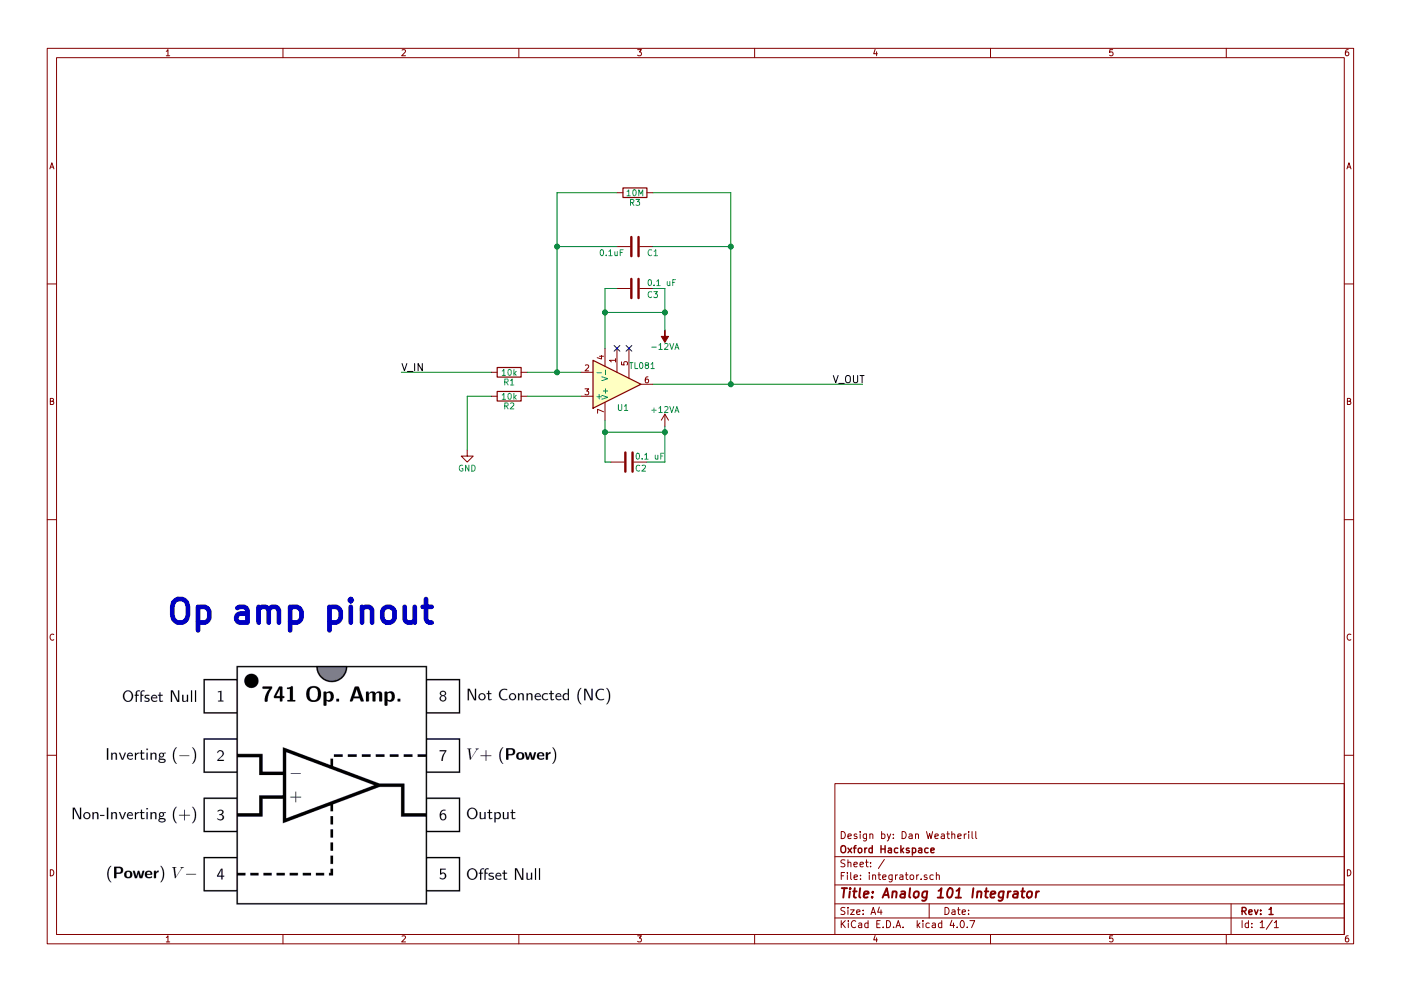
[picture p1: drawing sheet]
EESchema Schematic File Version 2
LIBS:power
LIBS:device
LIBS:transistors
LIBS:conn
LIBS:linear
LIBS:regul
LIBS:74xx
LIBS:cmos4000
LIBS:adc-dac
LIBS:memory
LIBS:xilinx
LIBS:microcontrollers
LIBS:dsp
LIBS:microchip
LIBS:analog_switches
LIBS:motorola
LIBS:texas
LIBS:intel
LIBS:audio
LIBS:interface
LIBS:digital-audio
LIBS:philips
LIBS:display
LIBS:cypress
LIBS:siliconi
LIBS:opto
LIBS:atmel
LIBS:contrib
LIBS:valves
EELAYER 25 0
EELAYER END
$Descr A4 11693 8268
encoding utf-8
Sheet 1 1
Title "Analog 101 Integrator"
Date ""
Rev "1"
Comp "Oxford Hackspace"
Comment1 "Design by: Dan Weatherill"
Comment2 ""
Comment3 ""
Comment4 ""
$EndDescr
$Comp
L TL081 U1
U 1 1
P 5150 3200
F 0 "U1" H 5150 3400 50  0000 L CNN
F 1 "TL081" H 5250 3050 50  0000 L CNN
F 2 "" H 5200 3400 50  0000 C CNN
F 3 "" H 5150 3450 50  0000 C CNN
	1    5150 3200
	1    0    0    1   
$EndComp
$Comp
L GND #PWR1
U 1 1
P 3900 3750
F 0 "#PWR1" H 3900 3500 50  0001 C CNN
F 1 "GND" H 3900 3600 50  0000 C CNN
F 2 "" H 3900 3750 50  0000 C CNN
F 3 "" H 3900 3750 50  0000 C CNN
	1    3900 3750
	1    0    0    -1  
$EndComp
$Comp
L R R1
U 1 1
P 4250 3100
F 0 "R1" V 4330 3100 50  0000 C CNN
F 1 "10k" V 4250 3100 50  0000 C CNN
F 2 "" V 4180 3100 50  0000 C CNN
F 3 "" H 4250 3100 50  0000 C CNN
	1    4250 3100
	0    1    1    0   
$EndComp
Wire Wire Line
	4400 3100 4650 3100
Wire Wire Line
	4650 3100 4850 3100
$Comp
L C C1
U 1 1
P 5300 2050
F 0 "C1" V 5350 2150 50  0000 L CNN
F 1 "0.1uF" V 5350 1750 50  0000 L CNN
F 2 "" H 5338 1900 50  0000 C CNN
F 3 "" H 5300 2050 50  0000 C CNN
	1    5300 2050
	0    1    1    0   
$EndComp
Wire Wire Line
	4650 1600 4650 2050
Wire Wire Line
	4650 2050 4650 3100
Wire Wire Line
	4650 2050 5150 2050
Connection ~ 4650 3100
Wire Wire Line
	5450 3200 6100 3200
Wire Wire Line
	6100 3200 7200 3200
Wire Wire Line
	5450 2050 6100 2050
Wire Wire Line
	6100 1600 6100 2050
Wire Wire Line
	6100 2050 6100 3200
Connection ~ 6100 3200
$Comp
L R R3
U 1 1
P 5300 1600
F 0 "R3" V 5380 1600 50  0000 C CNN
F 1 "10M" V 5300 1600 50  0000 C CNN
F 2 "" V 5230 1600 50  0000 C CNN
F 3 "" H 5300 1600 50  0000 C CNN
	1    5300 1600
	0    1    1    0   
$EndComp
Wire Wire Line
	4650 1600 5150 1600
Connection ~ 4650 2050
Wire Wire Line
	5450 1600 6100 1600
Connection ~ 6100 2050
Wire Wire Line
	4100 3100 3350 3100
$Comp
L -12VA #PWR2
U 1 1
P 5550 2750
F 0 "#PWR2" H 5550 2600 50  0001 C CNN
F 1 "-12VA" H 5550 2890 50  0000 C CNN
F 2 "" H 5550 2750 50  0000 C CNN
F 3 "" H 5550 2750 50  0000 C CNN
	1    5550 2750
	-1   0    0    1   
$EndComp
Wire Wire Line
	5550 2400 5550 2600
Wire Wire Line
	5550 2600 5550 2750
Wire Wire Line
	5550 2600 5050 2600
Wire Wire Line
	5050 2400 5050 2600
Wire Wire Line
	5050 2600 5050 2900
$Comp
L C C3
U 1 1
P 5300 2400
F 0 "C3" V 5350 2500 50  0000 L CNN
F 1 "0.1 uF" V 5250 2500 50  0000 L CNN
F 2 "" H 5338 2250 50  0000 C CNN
F 3 "" H 5300 2400 50  0000 C CNN
	1    5300 2400
	0    1    1    0   
$EndComp
Wire Wire Line
	5050 2400 5150 2400
Connection ~ 5050 2600
Wire Wire Line
	5450 2400 5550 2400
Connection ~ 5550 2600
$Comp
L C C2
U 1 1
P 5250 3850
F 0 "C2" V 5300 3900 50  0000 L CNN
F 1 "0.1 uF" V 5200 3900 50  0000 L CNN
F 2 "" H 5288 3700 50  0000 C CNN
F 3 "" H 5250 3850 50  0000 C CNN
	1    5250 3850
	0    1    1    0   
$EndComp
Wire Wire Line
	5550 3550 5550 3600
Wire Wire Line
	5550 3600 5550 3850
Wire Wire Line
	5550 3850 5400 3850
Wire Wire Line
	5050 3850 5100 3850
Wire Wire Line
	5050 3500 5050 3600
Wire Wire Line
	5050 3600 5050 3850
Wire Wire Line
	5050 3600 5550 3600
Connection ~ 5550 3600
Connection ~ 5050 3600
Text Label 3350 3100 0    60   ~ 0
V_IN
Text Label 6950 3200 0    60   ~ 0
V_OUT
$Comp
L R R2
U 1 1
P 4250 3300
F 0 "R2" V 4330 3300 50  0000 C CNN
F 1 "10k" V 4250 3300 50  0000 C CNN
F 2 "" V 4180 3300 50  0000 C CNN
F 3 "" H 4250 3300 50  0000 C CNN
	1    4250 3300
	0    1    1    0   
$EndComp
Wire Wire Line
	4400 3300 4850 3300
Wire Wire Line
	3900 3750 3900 3300
Wire Wire Line
	3900 3300 4100 3300
Text Notes 1400 5200 0    197  ~ 39
Op amp pinout
$Comp
L +12VA #PWR3
U 1 1
P 5550 3550
F 0 "#PWR3" H 5550 3400 50  0001 C CNN
F 1 "+12VA" H 5550 3690 50  0000 C CNN
F 2 "" H 5550 3550 50  0000 C CNN
F 3 "" H 5550 3550 50  0000 C CNN
	1    5550 3550
	1    0    0    -1  
$EndComp
$EndSCHEMATC
